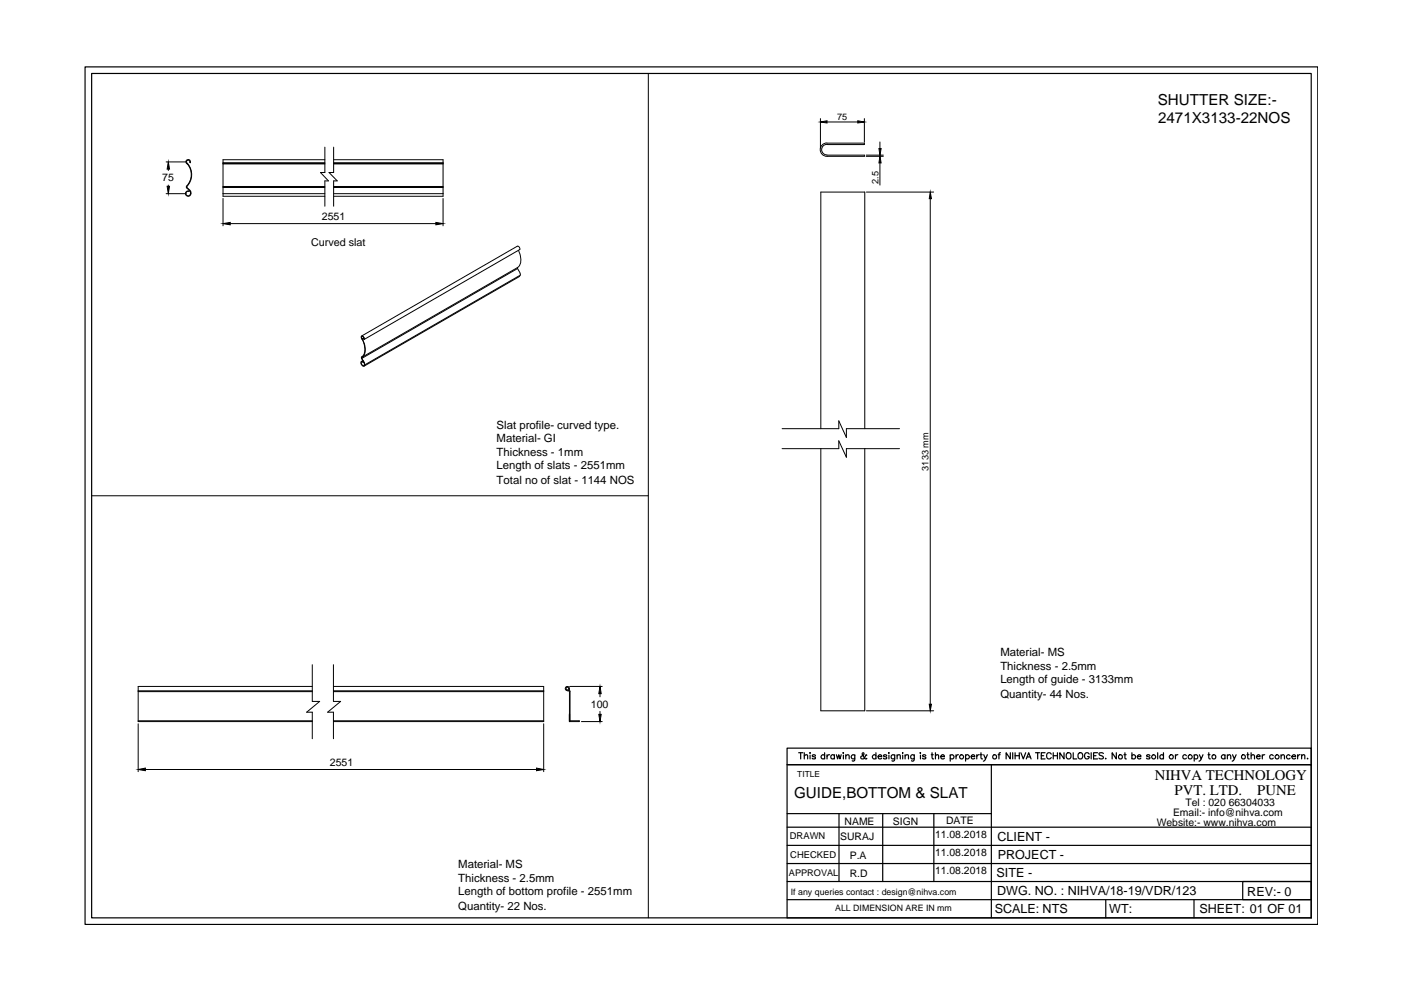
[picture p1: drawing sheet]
<svg xmlns="http://www.w3.org/2000/svg" width="297mm" height="210mm" viewBox="0 0 297 210" stroke-linecap="round" stroke-linejoin="round" font-family="sans-serif">
<!-- layer: 0 -->
<g fill="none" stroke="#000" stroke-width=".25">
<path d="M18 14.2h261.4v181.8h-261.4zM19.4 15.6h258.6v179h-258.6zM120.7 151.4v1.6M166.9 158.6h111.1v36h-111.1v-32.5h111.1h-111.1zM169.3 159.6h.9M169.8 159.6v1.3M170.5 159.6v1.3M171.7 159.6v.1zM174.8 159.6v1.3M178.7 159.6h.2zM185.7 159.6v1.3M188.4 159.6h.2z"/>
<path d="M191.4 159.6v.1zM195.1 159.6h.1zM197.6 159.6v1.1l.1 .2h.3M198.3 159.6v1.3M208 159.6v1.1l.1 .2h.2M212.1 159.6h-.2l-.1 .3v1M214.2 159.6v1.3l-.9-1.3v1.3M214.7 159.6v1.3M215.2 159.6v1.3M216.1 159.6v1.3M216.5 159.6l.5 1.3 .5-1.3M219.5 159.6h.9"/>
<path d="M220 159.6v1.3M221.6 159.6h-.8v1.3h.8M222.9 159.9a.55 .55 0 0 0-.8-.3 .55 .55 0 0 0-.2 .8 .51 .51 0 0 0 .4 .5 .51 .51 0 0 0 .6-.3M223.3 159.6v1.3M224.2 159.6v1.3M225.6 159.6v1.3l-.9-1.3v1.3M227.5 159.6v1.3h.8M228.7 159.8a.58 .58 0 0 1 .9 .5 .58 .58 0 0 1-.9 .4l-.1-.3zM230.9 159.9a.55 .55 0 0 0-.7-.3 .55 .55 0 0 0-.2 .8 .49 .49 0 0 0 .4 .5 .49 .49 0 0 0 .5-.5h-.3M231.4 159.6v1.3M232.7 159.6h-.8v1.3h.8M233.9 159.8l-.3-.2-.6 .2 .1 .3 .7 .3 .1 .3-.3 .2-.6-.2"/>
<path d="M236.7 159.6v1.3l-.9-1.3v1.3M238.5 159.6v1.3h.3M240 159.6v1.3M245.4 159.6v1.3M246.7 159.6v1.3M256.3 159.6v1.1l.1 .2h.2M264.5 159.6v1.1l.1 .2h.3M265.3 159.6v1.3M166.9 179.2h111.1M166.9 175.4h111.1M166.9 172.5h43.3M170.5 160.3l.4-.3 .3 .1v.8"/>
<path d="M171.7 160.1v.8M172.9 160.2a.37 .37 0 0 0-.3-.2 .37 .37 0 0 0-.4 .2l.7 .5-.1 .2h-.2l-.4-.2M174.8 160.2a.43 .43 0 0 0-.6 0 .43 .43 0 0 0 0 .6 .43 .43 0 0 0 .6-.1M175.3 160v.9M175.9 160l-.3 .1-.3 .3M176.9 160.2a.43 .43 0 0 0-.6 0 .43 .43 0 0 0 0 .6 .43 .43 0 0 0 .6-.1M176.9 160v.9M177.3 160l.3 .9 .2-.9 .3 .9 .3-.9M177.9 172.5v14.4M178.8 160.1v.8M179.3 160.3l.4-.3 .3 .1v.8M179.3 160v.9"/>
<path d="M181.2 160v1.2l-.2 .2-.3-.1M181.2 160.2a.43 .43 0 0 0-.6 0 .43 .43 0 0 0 0 .6 .43 .43 0 0 0 .6-.1M183.8 160.1l-.2-.1a.85 .85 0 0 1-1 .9l-.1-.5 .7-.5-.2-.3-.2 .2 .1 .3 .5 .8 .4-.1M185.7 160.2a.43 .43 0 0 0-.6 0 .43 .43 0 0 0 0 .6 .43 .43 0 0 0 .6-.1M186.2 160.4h.7a.42 .42 0 0 0-.6-.3 .42 .42 0 0 0-.1 .6l.3 .2 .4-.2M187.2 172.5v14.4M188 160.2a.37 .37 0 0 0-.3-.2 .37 .37 0 0 0-.4 .2l.7 .5v.2h-.3l-.4-.2M188.5 160.1v.8M189.7 160l-.1 1.2-.2 .2-.3-.1M189.7 160.2a.43 .43 0 0 0-.6 0 .43 .43 0 0 0 0 .6 .43 .43 0 0 0 .6-.1M190.2 160.3l.3-.3 .3 .1 .1 .8M190.2 160v.9"/>
<path d="M191.4 160.1v.8M191.9 160.3l.3-.3 .4 .1v.8M191.9 160v.9M193.8 160v1.2l-.2 .2-.3-.1M193.8 160.2a.43 .43 0 0 0-.6 0 .43 .43 0 0 0 0 .6 .43 .43 0 0 0 .6-.1M195.2 160.1v.8M196.3 160.2a.4 .4 0 0 0-.4-.2 .4 .4 0 0 0-.3 .2l.7 .5-.3 .2-.4-.2M197.4 160h.5M198 172.5v14.4M198.3 160.3l.3-.3 .4 .1v.8M199.5 160.4h.7a.42 .42 0 0 0-.6-.3 .42 .42 0 0 0-.1 .6l.3 .2 .4-.2M201.5 160.2a.45 .45 0 0 1 .6 0 .45 .45 0 0 1 0 .6 .45 .45 0 0 1-.6-.1"/>
<path d="M201.5 160v1.4M202.7 160v.9M203.2 160l-.3 .1-.2 .3M204.7 160.2a.45 .45 0 0 1 .7 0 .45 .45 0 0 1 0 .6 .45 .45 0 0 1-.7-.1M204.7 160v1.4M205.9 160.4h.8a.42 .42 0 0 0-.6-.3 .42 .42 0 0 0-.1 .6l.2 .2 .5-.2M207.1 160v.9M207.6 160l-.3 .1-.2 .3M207.8 160h.4M208.6 160l.4 .9 .3-.9M209 160.9l-.5 .5M210.2 162.1v32.5"/>
<path d="M211.6 160h.4M215.2 160.2h.9M217.6 160.9l.5-1.3 .5 1.3M217.8 160.5h.6M220.8 160.2h.5M223.3 160.2h.9M231.9 160.2h.5M234.4 160.9h.1zM238.3 160h.5M240 160.2a.43 .43 0 0 1 .6 0 .43 .43 0 0 1 0 .6 .43 .43 0 0 1-.6-.1M241.1 160.4h.8a.41 .41 0 0 0-.6-.3 .41 .41 0 0 0-.1 .6l.3 .2 .4-.2M243.8 160.2a.4 .4 0 0 0-.4-.2 .4 .4 0 0 0-.3 .2l.7 .5v.2h-.3l-.4-.2"/>
<path d="M246.7 160.2a.43 .43 0 0 0-.7 0 .43 .43 0 0 0 0 .6 .43 .43 0 0 0 .7-.1M249.2 160v.9M249.7 160l-.3 .1-.2 .3M251.5 160.2a.43 .43 0 0 0-.6 0 .43 .43 0 0 0 0 .6 .43 .43 0 0 0 .6-.1M253.2 160.2a.43 .43 0 0 1 .6 0 .43 .43 0 0 1 0 .6 .43 .43 0 0 1-.6-.1M253.2 160v1.4M254.3 160l.4 .9 .4-.9M254.7 160.9l-.5 .5M256.1 160h.4M259.7 160.2a.43 .43 0 0 0-.6 0 .43 .43 0 0 0 0 .6 .43 .43 0 0 0 .6-.1M259.7 160v.9M260.2 160.3l.4-.3 .3 .1v.8"/>
<path d="M260.2 160v.9M261.3 160l.4 .9 .4-.9M261.7 160.9l-.5 .5M264.4 160h.4M265.3 160.3l.3-.3 .3 .1 .1 .8M266.4 160.4h.8a.41 .41 0 0 0-.6-.3 .41 .41 0 0 0-.1 .6l.2 .2 .5-.2M267.6 160v.9M268.1 160l-.3 .1-.2 .3M270 160.2a.43 .43 0 0 0-.7 0 .43 .43 0 0 0 0 .6 .43 .43 0 0 0 .7-.1M271.6 160.3l.3-.3 .3 .1 .1 .8M271.6 160v.9M273.5 160.2a.43 .43 0 0 0-.6 0 .43 .43 0 0 0 0 .6 .43 .43 0 0 0 .6-.1"/>
<path d="M273.9 160.4h.8a.42 .42 0 0 0-.7-.2 .42 .42 0 0 0 .2 .7l.5-.2M275.1 160v.9M275.6 160l-.3 .1-.2 .3M276 160.3l.3-.3 .3 .1v.8M276 160v.9M277.2 160.9h.1zM166.9 186.9h111.1M166.9 183.1h111.1M166.9 190.8h111.1M234.4 190.8v3.8M253.2 190.8v3.8M263.5 186.9h14.5v3.9h-14.5z"/>
<circle cx="203.9" cy="160.5" r=".44"/>
<circle cx="210.9" cy="160.5" r=".45"/>
<circle cx="226.6" cy="160.2" r=".62"/>
<circle cx="237.6" cy="160.5" r=".45"/>
<circle cx="244.6" cy="160.5" r=".44"/>
<circle cx="248.3" cy="160.5" r=".45"/>
<circle cx="252.3" cy="160.5" r=".45"/>
<circle cx="257.4" cy="160.5" r=".45"/>
<circle cx="263.6" cy="160.5" r=".45"/>
<circle cx="270.8" cy="160.5" r=".44"/>
</g>
<g fill="none" stroke="#000" stroke-width=".21">
<path d="M137.5 15.6v179M35.2 34.3h4.3M35.7 35.9v.3M35.7 39.2v.3M39.6 39.8l.7 .7 .1 .6M39.7 39.8l.7 .8 .1 .5M40.2 34.5a.38 .38 0 0 0-.2-.5 .38 .38 0 0 0-.5 .3 .38 .38 0 0 0 .3 .4 3.7 3.7 0 0 1-.2 4.9v.2M40.3 34.5a.49 .49 0 0 0-.2-.6 .49 .49 0 0 0-.7 .3 .49 .49 0 0 0 .4 .6 3.6 3.6 0 0 1-.3 4.8l.1 .2M47.3 39.8v1.3M47.3 39.5h21.6M47.3 34.8h21.6M47.3 39.8h21.6"/>
<path d="M47.3 34.5h21.6M47.3 34.7h21.6M68.9 33.9h-21.6v5.9M68.9 31.2v5.4h-1l1.7 1.8h-.7v5.3M70.7 33.9h23.2v5.9M70.7 39.5h23.2M70.7 34.8h23.2M70.7 39.8h23.2M70.7 34.5h23.2M70.7 34.7h23.2M70.7 31.2v5.4h-.9l1.7 1.8h-.8v5.3M93.9 39.8v1.3"/>
<path d="M173.9 25.1v6.3M175.3 30.3a1.42 1.42 0 0 0-1.4 1.4 1.42 1.42 0 0 0 1.4 1.4h8v-.2h-8M175.3 30.6a1.12 1.12 0 0 0-1.1 1.1 1.12 1.12 0 0 0 1.1 1.2M175.3 30.4h8v.2h-8M175.3 25.9h6.6M183.3 25.1v5M183.6 33.1h3.7M183.6 32.9h3.7M186.6 30.1v1.4M186.6 32.9v.2M186.6 34.5v4.7M35.2 41.1h4.3"/>
<path d="M40.1 40.5a.57 .57 0 0 0-.8 .4 .57 .57 0 0 0 .5 .7 .57 .57 0 0 0 .7-.6M40.1 40.5a.5 .5 0 0 0-.7 .3 .5 .5 0 0 0 .3 .6 .5 .5 0 0 0 .7-.4M47.3 41.1v.5h21.6M47.3 42.1v5.8M47.3 41.1h21.6M48.8 47.4h43.6M70.7 41.1h23.2M93.9 41.1v.5h-23.2M93.9 42.1v5.8M109.7 56.9l.6 1v.4l-33 19.1M109.7 56.7v.2M109.7 56.7l-33 19.1"/>
<path d="M109.7 56.9l-33 19.1M109.9 53.1l.2 .5a2.73 2.73 0 0 1-.4 3.1M110.2 58.6l-33 19M183.7 40.7h14.3M197.2 42.1v107.2M76.7 71.2l33-19 .4 .2 .1 .5-33 19.1M76.7 75.8v.2M76.7 76l.5 .8 .1 .6M76.8 71.8v.1M76.8 71.9h-.1a.33 .33 0 0 1-.1-.4 .33 .33 0 0 1 .2-.3 .6 .6 0 0 1 .4 .8M76.8 72a3.1 3.1 0 0 1 0 3.6l-.2 .3 .4 .7a.67 .67 0 0 1 .1 1l-.3-.2a.34 .34 0 0 1-.3-.4 .34 .34 0 0 1 .4-.2h.1M77 76.5l-.4 .2"/>
<path d="M77 76.8v-.1a.28 .28 0 0 0-.4 0 .28 .28 0 0 0-.1 .4 .41 .41 0 0 0 .3 .5 .41 .41 0 0 0 .5-.2M77 76.8h.1M77.1 71.6l-.3 .2a.26 .26 0 0 1-.2-.2 .26 .26 0 0 1 .3-.3l.3 .7M77.1 76.8h-.1M77.2 71.8l-.4 .2a3.2 3.2 0 0 1 .1 3.6l-.2 .2M165.8 90.9h12v-1.7l1.7 3.6v-1.9h11.2M165.8 95.1h12v-1.6l1.7 3.4v-1.8h11.2M174 90.9v-50.2h9.3v50.2M174 95.1v55.6h9.3v-55.6M19.4 105.1h118.1M29.3 146.5h36.9M29.3 153.5v10.1"/>
<path d="M29.3 146.6h36.9M29.3 152.8h36.9M66.2 145.5h-36.9v7.5h36.9M66.2 140.9v7.8h1.6l-2.8 2.3h1.2v5.6M70.7 145.5h44.6v7.5h-44.6M70.7 146.5h44.6M70.7 146.6h44.6M70.7 152.8h44.6M70.7 140.9v7.8h1.5l-2.7 2.3h1.2v5.6M115.3 153.5v10.1M120.3 146.5h.2M120.3 146.3h.2"/>
<path d="M120.5 146.4l.2 .2M120.5 146.3l.4 .3M120.5 146.1v-.3h-.4l-.1 .3 .3 .2M120.6 146.1l.1 .1M120.7 146.2a.44 .44 0 0 0-.3-.6 .44 .44 0 0 0-.5 .3 .44 .44 0 0 0 .4 .5M120.7 146.6v6.4h2.1v-.2h-1.9v-6.2M120.8 145.5h6.9M123.3 153h4.4M127.2 147.1v.6M127.2 150.8v.7M183.7 150.7h14.3M30.8 163.2h82.9"/>
</g>
<g fill="#000" stroke="#000" stroke-width=".21">
<path d="M35.7 34.3l.2 1.6h-.5zM35.4 39.5h.5l-.2 1.6zM173.9 25.9l1.4-.3v.5zM181.9 25.6l1.4 .3-1.4 .2zM186.4 31.5h.4l-.2 1.4zM186.6 33.1l.2 1.4h-.4zM47.3 47.4l1.5-.2v.5zM92.4 47.2l1.5 .2-1.5 .3zM197.2 40.7l.3 1.4h-.5zM127.2 145.5l.3 1.6h-.5zM127 151.5h.5l-.3 1.5zM197 149.3h.5l-.3 1.4z"/>
<path d="M29.3 163.2l1.5-.3v.5zM113.7 162.9l1.6 .3-1.6 .2z"/>
</g>
<g font-size="3.2">
<text x="245.5" y="22.3">SHUTTER SIZE:-</text>
<text x="245.5" y="26.2">2471X3133-22NOS</text>
<text x="168.4" y="169.3">GUIDE,BOTTOM &amp; SLAT</text>
</g>
<g font-size="3.1">
<text x="244.8" y="165.4">NIHVA TECHNOLOGY</text>
<text x="249" y="168.7">PVT. LTD.</text>
<text x="266.5" y="168.7">PUNE</text>
</g>
<g font-size="2.7">
<text x="211.5" y="178.3">CLIENT -</text>
<text x="211.3" y="185.9">SITE -</text>
<text x="211.5" y="182.1">PROJECT -</text>
<text x="211.4" y="189.7">DWG. NO. : NIHVA/18-19/VDR/123</text>
<text x="264.5" y="190">REV:- 0</text>
<text x="210.9" y="193.6">SCALE: NTS</text>
<text x="235.2" y="193.6">WT:</text>
<text x="254.3" y="193.6">SHEET: 01 OF 01</text>
</g>
<g font-size="2.4">
<text x="105.3" y="91">Slat profile- curved type.</text>
<text x="105.3" y="93.7">Material- GI</text>
<text x="105.3" y="96.7">Thickness - 1mm</text>
<text x="105.3" y="99.4">Length of slats - 2551mm</text>
<text x="105.3" y="102.6">Total no of slat - 1144 NOS</text>
<text x="212.1" y="142.1">Thickness - 2.5mm</text>
<text x="212.1" y="139.1">Material- MS</text>
<text x="212.1" y="144.8">Length of guide - 3133mm</text>
<text x="212.1" y="148">Quantity- 44 Nos.</text>
<text x="97.2" y="184.1">Material- MS</text>
<text x="97.2" y="187.1">Thickness - 2.5mm</text>
<text x="97.2" y="189.8">Length of bottom profile - 2551mm</text>
<text x="97.2" y="193">Quantity- 22 Nos.</text>
</g>
<text font-size="2.3" x="66" y="52.2">Curved slat</text>
<g font-size="2.2">
<text x="34.4" y="38.5">75</text>
<text x="68.2" y="46.7">2551</text>
<text x="125.3" y="150.1">100</text>
<text x="69.9" y="162.4">2551</text>
<text x="248.7" y="173.1">Email:- info@nihva.com</text>
<text x="251.3" y="170.8">Tel : 020 66304033</text>
<text x="178.1" y="178.2">SURAJ</text>
<text x="179.1" y="174.8">NAME</text>
<text x="189.3" y="174.8">SIGN</text>
<text x="198.2" y="177.7">11.08.2018</text>
<text x="200.6" y="174.8">DATE</text>
<text x="245.2" y="175.2">Website:- www.nihva.com</text>
<text x="180.2" y="182">P.A</text>
<text x="180.2" y="185.9">R.D</text>
<text x="198.2" y="181.6">11.08.2018</text>
<text x="198.2" y="185.4">11.08.2018</text>
</g>
<g font-size="2">
<text x="167.5" y="177.9">DRAWN</text>
<text x="167.6" y="182">CHECKED</text>
</g>
<g font-size="1.9">
<text x="177.5" y="25.5">75</text>
<text x="186.2" y="38.9" transform="rotate(-90 186.2 38.9)">2.5</text>
<text x="196.8" y="99.8" transform="rotate(-90 196.8 99.8)">3133 mm</text>
<text x="167.3" y="185.7">APPROVAL</text>
<text x="167.7" y="189.7">If any queries contact : design@nihva.com</text>
<text x="177.1" y="193.3">ALL DIMENSION ARE IN mm</text>
</g>
<text font-size="1.8" x="169" y="164.8">TITLE</text>
</svg>
